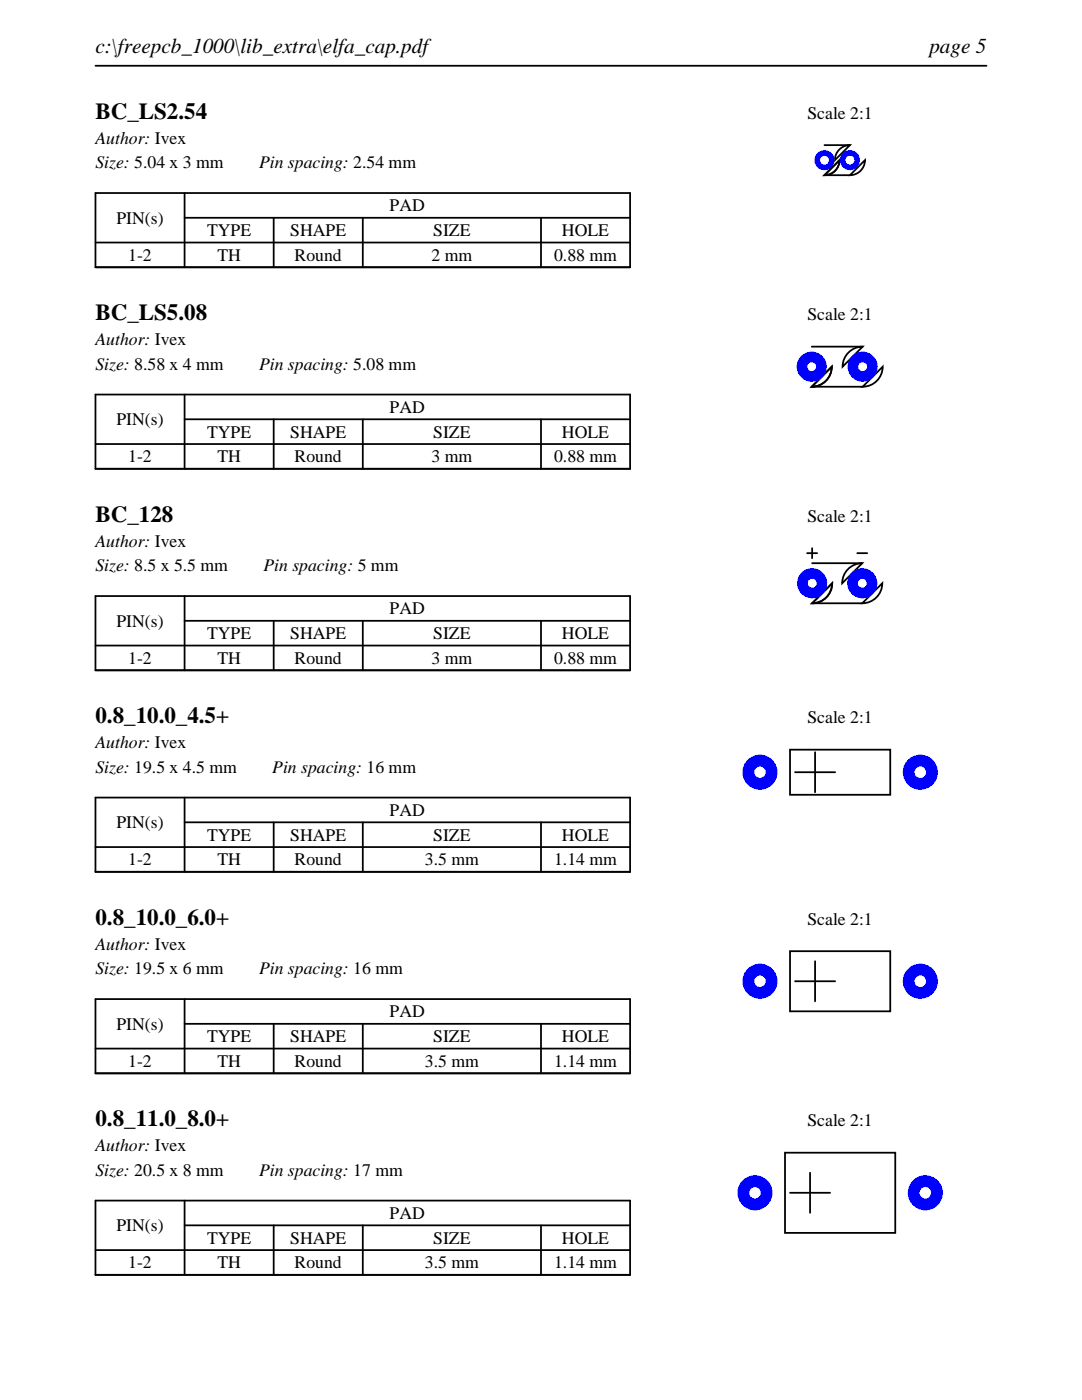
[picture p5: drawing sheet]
<svg xmlns="http://www.w3.org/2000/svg" width="216mm" height="279mm" viewBox="0 0 216 279" stroke-linecap="round" stroke-linejoin="round" font-family="sans-serif">
<path d="M19 13.1h177.8M19 38.5h106.7v14.8h-106.7zM36.8 38.5v14.8M19 48.4h106.7M36.8 43.5h88.9M54.6 43.5v9.8M72.4 43.5v9.8M107.9 43.5v9.8" fill="none" stroke="#000" stroke-width=".35"/>
<path d="M164.5 29h5.1zM164.5 35h5.1zM167.3 30.1a2.99 2.99 0 0 1 2.3-1.1l-3 3 .1-.7zM167.5 32a3 3 0 0 1-3 3zM172.6 32a3 3 0 0 1-3 3z" fill="none" stroke="#000" stroke-width=".36"/>
<g fill="#00f">
<path d="M162.5 32a2 2 0 0 0 4 0 2 2 0 0 0-4 0zM163.6 32a.9 .9 0 0 1 1.8 0 .9 .9 0 0 1-1.8 0z"/>
<path d="M167.6 32a2 2 0 0 0 4 0 2 2 0 0 0-4 0zM168.7 32a.9 .9 0 0 1 1.8 0 .9 .9 0 0 1-1.8 0z"/>
</g>
<path d="M19 78.7h106.7v14.9h-106.7zM36.8 78.7v14.9M19 88.6h106.7M36.8 83.7h88.9M54.6 83.7v9.9M72.4 83.7v9.9M107.9 83.7v9.9" fill="none" stroke="#000" stroke-width=".35"/>
<path d="M162 69.2h10.1zM162 77.2h10.1zM166 73.2a4 4 0 0 1-4 4zM169.3 70.4a4 4 0 0 1 2.8-1.2l-4 4a4 4 0 0 1 1.2-2.8zM176.1 73.2a4 4 0 0 1-4 4z" fill="none" stroke="#000" stroke-width=".36"/>
<g fill="#00f">
<path d="M159 73.2a3 3 0 0 0 6 0 3 3 0 0 0-6 0zM161.1 73.2a.9 .9 0 0 1 1.8 0 .9 .9 0 0 1-1.8 0z"/>
<path d="M169.1 73.2a3 3 0 0 0 6 0 3 3 0 0 0-6 0zM171.2 73.2a.9 .9 0 0 1 1.8 0 .9 .9 0 0 1-1.8 0z"/>
</g>
<path d="M19 119h106.7v14.8h-106.7zM36.8 119v14.8M19 128.8h106.7M36.8 123.9h88.9M54.6 123.9v9.9M72.4 123.9v9.9M107.9 123.9v9.9" fill="none" stroke="#000" stroke-width=".35"/>
<path d="M161.1 110.4h2zM162.1 112.4h10zM162.1 109.4v2zM169.2 113.6a4 4 0 0 1 2.9-1.2l-4 4a4 4 0 0 1 1.1-2.8zM171.1 110.4h2zM176.1 116.4a4 4 0 0 1-4 4zM162.1 120.4h10zM162.1 120.4l4-4a4 4 0 0 1-4 4z" fill="none" stroke="#000" stroke-width=".36"/>
<g fill="#00f">
<path d="M159.1 116.4a3 3 0 0 0 6 0 3 3 0 0 0-6 0zM161.2 116.4a.89 .89 0 0 1 1.7 0 .89 .89 0 0 1-1.7 0z"/>
<path d="M169.1 116.4a3 3 0 0 0 6 0 3 3 0 0 0-6 0zM171.2 116.4a.89 .89 0 0 1 1.7 0 .89 .89 0 0 1-1.7 0z"/>
</g>
<path d="M19 159.2h106.7v14.8h-106.7zM36.8 159.2v14.8M19 169.1h106.7M36.8 164.1h88.9M54.6 164.1v9.9M72.4 164.1v9.9M107.9 164.1v9.9" fill="none" stroke="#000" stroke-width=".35"/>
<path d="M157.6 149.6h20v9h-20zM158.6 154.1h8zM162.6 150.1v8z" fill="none" stroke="#000" stroke-width=".36"/>
<g fill="#00f">
<path d="M148.1 154.1a3.5 3.5 0 0 0 7 0 3.5 3.5 0 0 0-7 0zM150.5 154.1a1.15 1.15 0 0 1 2.3 0 1.15 1.15 0 0 1-2.3 0z"/>
<path d="M180.1 154.1a3.5 3.5 0 0 0 7 0 3.5 3.5 0 0 0-7 0zM182.5 154.1a1.15 1.15 0 0 1 2.3 0 1.15 1.15 0 0 1-2.3 0z"/>
</g>
<path d="M19 199.4h106.7v14.8h-106.7zM36.8 199.4v14.8M19 209.3h106.7M36.8 204.3h88.9M54.6 204.3v9.9M72.4 204.3v9.9M107.9 204.3v9.9" fill="none" stroke="#000" stroke-width=".35"/>
<path d="M157.6 189.8h20v12h-20zM158.6 195.8h8zM162.6 191.8v8z" fill="none" stroke="#000" stroke-width=".36"/>
<g fill="#00f">
<path d="M148.1 195.8a3.5 3.5 0 0 0 7 0 3.5 3.5 0 0 0-7 0zM150.5 195.8a1.15 1.15 0 0 1 2.3 0 1.15 1.15 0 0 1-2.3 0z"/>
<path d="M180.1 195.8a3.5 3.5 0 0 0 7 0 3.5 3.5 0 0 0-7 0zM182.5 195.8a1.15 1.15 0 0 1 2.3 0 1.15 1.15 0 0 1-2.3 0z"/>
</g>
<path d="M19 239.6h106.7v14.8h-106.7zM36.8 239.6v14.8M19 249.5h106.7M36.8 244.5h88.9M54.6 244.5v9.9M72.4 244.5v9.9M107.9 244.5v9.9" fill="none" stroke="#000" stroke-width=".35"/>
<path d="M156.6 230h22v16h-22zM157.6 238h8zM161.6 234v8z" fill="none" stroke="#000" stroke-width=".36"/>
<g fill="#00f">
<path d="M147.1 238a3.5 3.5 0 0 0 7 0 3.5 3.5 0 0 0-7 0zM149.5 238a1.15 1.15 0 0 1 2.3 0 1.15 1.15 0 0 1-2.3 0z"/>
<path d="M181.1 238a3.5 3.5 0 0 0 7 0 3.5 3.5 0 0 0-7 0zM183.5 238a1.15 1.15 0 0 1 2.3 0 1.15 1.15 0 0 1-2.3 0z"/>
</g>
<g font-size="4.6">
<text x="19" y="23.7">BC_LS2.54</text>
<text x="19" y="63.9">BC_LS5.08</text>
<text x="19" y="104.1">BC_128</text>
<text x="19" y="144.4">0.8_10.0_4.5+</text>
<text x="19" y="184.6">0.8_10.0_6.0+</text>
<text x="19" y="224.8">0.8_11.0_8.0+</text>
</g>
<g font-size="4.2">
<text x="19" y="10.6">c:\freepcb_1000\lib_extra\elfa_cap.pdf</text>
<text x="185.4" y="10.6">page 5</text>
</g>
<g font-size="3.5">
<text x="161.1" y="23.7">Scale 2:1</text>
<text x="19" y="28.6">Author: Ivex</text>
<text x="19" y="33.6">Size: 5.04 x 3 mm</text>
<text x="51.7" y="33.6">Pin spacing: 2.54 mm</text>
<text x="23.2" y="44.6">PIN(s)</text>
<text x="41.3" y="47.1">TYPE</text>
<text x="57.9" y="47.1">SHAPE</text>
<text x="77.8" y="42.2">PAD</text>
<text x="86.4" y="47.1">SIZE</text>
<text x="112.1" y="47.1">HOLE</text>
<text x="25.6" y="52.1">1-2</text>
<text x="43.4" y="52.1">TH</text>
<text x="58.8" y="52.1">Round</text>
<text x="86.1" y="52.1">2 mm</text>
<text x="110.6" y="52.1">0.88 mm</text>
<text x="161.1" y="63.9">Scale 2:1</text>
<text x="19" y="68.9">Author: Ivex</text>
<text x="19" y="73.8">Size: 8.58 x 4 mm</text>
<text x="51.7" y="73.8">Pin spacing: 5.08 mm</text>
<text x="77.8" y="82.4">PAD</text>
<text x="23.2" y="84.8">PIN(s)</text>
<text x="41.3" y="87.3">TYPE</text>
<text x="57.9" y="87.3">SHAPE</text>
<text x="86.4" y="87.3">SIZE</text>
<text x="112.1" y="87.3">HOLE</text>
<text x="25.6" y="92.3">1-2</text>
<text x="43.4" y="92.3">TH</text>
<text x="58.8" y="92.3">Round</text>
<text x="86.1" y="92.3">3 mm</text>
<text x="110.6" y="92.3">0.88 mm</text>
<text x="161.1" y="104.1">Scale 2:1</text>
<text x="19" y="109.1">Author: Ivex</text>
<text x="19" y="114">Size: 8.5 x 5.5 mm</text>
<text x="52.6" y="114">Pin spacing: 5 mm</text>
<text x="23.2" y="125.1">PIN(s)</text>
<text x="77.8" y="122.6">PAD</text>
<text x="41.3" y="127.6">TYPE</text>
<text x="57.9" y="127.6">SHAPE</text>
<text x="86.4" y="127.6">SIZE</text>
<text x="112.1" y="127.6">HOLE</text>
<text x="25.6" y="132.5">1-2</text>
<text x="43.4" y="132.5">TH</text>
<text x="58.8" y="132.5">Round</text>
<text x="86.1" y="132.5">3 mm</text>
<text x="110.6" y="132.5">0.88 mm</text>
<text x="19" y="149.3">Author: Ivex</text>
<text x="161.1" y="144.4">Scale 2:1</text>
<text x="19" y="154.2">Size: 19.5 x 4.5 mm</text>
<text x="54.3" y="154.2">Pin spacing: 16 mm</text>
<text x="23.2" y="165.3">PIN(s)</text>
<text x="41.3" y="167.8">TYPE</text>
<text x="57.9" y="167.8">SHAPE</text>
<text x="77.8" y="162.8">PAD</text>
<text x="86.4" y="167.8">SIZE</text>
<text x="112.1" y="167.8">HOLE</text>
<text x="25.6" y="172.7">1-2</text>
<text x="43.4" y="172.7">TH</text>
<text x="58.8" y="172.7">Round</text>
<text x="84.8" y="172.7">3.5 mm</text>
<text x="110.6" y="172.7">1.14 mm</text>
<text x="161.1" y="184.6">Scale 2:1</text>
<text x="19" y="189.5">Author: Ivex</text>
<text x="19" y="194.5">Size: 19.5 x 6 mm</text>
<text x="51.7" y="194.5">Pin spacing: 16 mm</text>
<text x="77.8" y="203.1">PAD</text>
<text x="23.2" y="205.5">PIN(s)</text>
<text x="41.3" y="208">TYPE</text>
<text x="57.9" y="208">SHAPE</text>
<text x="86.4" y="208">SIZE</text>
<text x="112.1" y="208">HOLE</text>
<text x="25.6" y="212.9">1-2</text>
<text x="43.4" y="212.9">TH</text>
<text x="58.8" y="212.9">Round</text>
<text x="84.8" y="212.9">3.5 mm</text>
<text x="110.6" y="212.9">1.14 mm</text>
<text x="161.1" y="224.8">Scale 2:1</text>
<text x="19" y="229.7">Author: Ivex</text>
<text x="19" y="234.7">Size: 20.5 x 8 mm</text>
<text x="51.7" y="234.7">Pin spacing: 17 mm</text>
<text x="23.2" y="245.7">PIN(s)</text>
<text x="77.8" y="243.3">PAD</text>
<text x="41.3" y="248.2">TYPE</text>
<text x="57.9" y="248.2">SHAPE</text>
<text x="86.4" y="248.2">SIZE</text>
<text x="112.1" y="248.2">HOLE</text>
<text x="25.6" y="253.2">1-2</text>
<text x="43.4" y="253.2">TH</text>
<text x="58.8" y="253.2">Round</text>
<text x="84.8" y="253.2">3.5 mm</text>
<text x="110.6" y="253.2">1.14 mm</text>
</g>
</svg>
